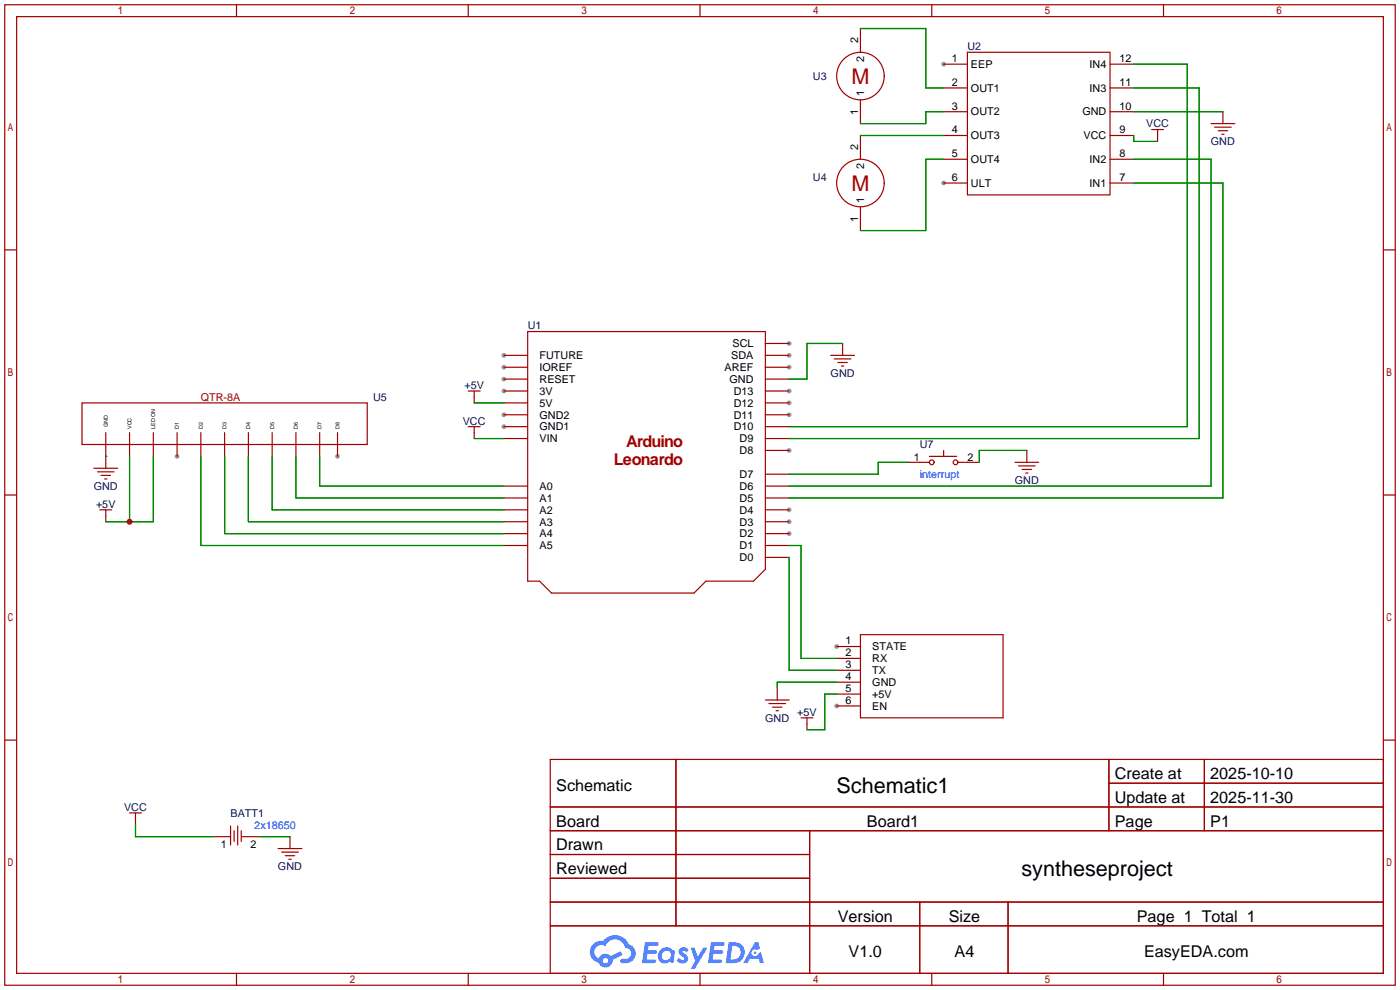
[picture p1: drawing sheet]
<svg xmlns="http://www.w3.org/2000/svg" width="299mm" height="212mm" viewBox="0 0 299 212" stroke-linecap="round" stroke-linejoin="round" font-family="sans-serif">
<g fill="#999">
<circle cx="168.7" cy="114" r=".51"/>
<circle cx="168.7" cy="111.5" r=".51"/>
<circle cx="168.7" cy="109" r=".51"/>
<circle cx="168.7" cy="96.3" r=".51"/>
<circle cx="168.7" cy="88.6" r=".51"/>
<circle cx="168.7" cy="86.1" r=".51"/>
<circle cx="168.7" cy="83.6" r=".51"/>
<circle cx="168.7" cy="78.5" r=".51"/>
<circle cx="107.7" cy="91.2" r=".51"/>
<circle cx="107.7" cy="88.6" r=".51"/>
<circle cx="107.7" cy="83.6" r=".51"/>
<circle cx="107.7" cy="81" r=".51"/>
<circle cx="168.7" cy="73.4" r=".51"/>
<circle cx="168.7" cy="75.9" r=".51"/>
<circle cx="107.7" cy="78.5" r=".51"/>
<circle cx="107.7" cy="75.9" r=".51"/>
<circle cx="201.7" cy="13.7" r=".51"/>
<circle cx="201.7" cy="39.1" r=".51"/>
<circle cx="178.8" cy="138.2" r=".51"/>
<circle cx="178.8" cy="150.9" r=".51"/>
<circle cx="37.8" cy="97.5" r=".51"/>
<circle cx="72.1" cy="97.5" r=".51"/>
</g>
<g fill="none" stroke="#a10000" stroke-width=".25">
<path d="M1 1h297.2v209.6h-297.2zM3.6 3.6h292.1v204.4h-292.1zM50.5 1v2.6M100.1 1v2.6M149.6 1v2.6M199.1 1v2.6M248.7 1v2.6M1 53.4h2.6M295.7 53.4h2.5M1 105.8h2.6M295.7 105.8h2.5M1 158.2h2.6"/>
<path d="M295.7 158.2h2.5M117.6 162.3h178.1v45.7h-178.1zM117.6 172.5h178.1M117.6 177.5h178.1M144.5 162.3v35.6M173 177.5v30.5M237 162.3v15.2M237 167.4h58.7M257.4 162.3v15.2M117.6 182.6h55.4M117.6 192.8h178.1M117.6 187.7h55.4"/>
<path d="M117.6 197.9h178.1M196.6 192.8v15.2M215.4 192.8v15.2M50.5 208v2.6M100.1 208v2.6M149.6 208v2.6M199.1 208v2.6M248.7 208v2.6"/>
</g>
<g fill="#5487ff">
<path d="M145.3 202.7a1.3 1.3 0 0 1 1.9 .3l-.4 .6a.54 .54 0 0 0-.9-.2l.1 .2a1.34 1.34 0 0 1 .9 1.8 1.47 1.47 0 0 1-2.3-.1l.5-.6 .8 .5a.31 .31 0 0 0 .4-.3 .31 .31 0 0 0-.3-.4 1.12 1.12 0 0 1-.7-1.8z"/>
<path d="M147.6 202.5h.9l.6 2 1.2-2h.9l-2.7 4.6h-.9l1-1.7z"/>
<path d="M137.8 201.4h1.7a1.31 1.31 0 0 1 1.2 .2 .4 .4 0 0 1-.3 .5l-1.8 .1-.1 .9h1.6a.4 .4 0 0 1 .4 .4 .4 .4 0 0 1-.5 .4h-1.6l-.2 1.2h1.4a.46 .46 0 0 1 .5 0 .46 .46 0 0 1 .1 .5l-.4 .2h-2.6z"/>
<path d="M151.9 201.4h1.7a1.32 1.32 0 0 1 1.2 .2 .39 .39 0 0 1-.3 .5l-1.8 .1-.1 .9h1.6a.4 .4 0 0 1 .4 .4 .4 .4 0 0 1-.4 .4h-1.7l-.2 1.2h1.4a.46 .46 0 0 1 .5 0 .46 .46 0 0 1 .1 .5l-.4 .2h-2.6z"/>
<path d="M161.3 201.4h.8l.3 1.3-.6 .4a.75 .75 0 0 0-1.1 .3 .75 .75 0 0 0 .5 1 .75 .75 0 0 0 .9-.7l.5-.2 .6 2.3h-.8l-.3-.9h-1.8l-.5 .9h-1z"/>
<path d="M155.7 201.4l-.6 4.4h1.5a2.27 2.27 0 0 0 2.6-2.2 2.27 2.27 0 0 0-2.7-2.2zM156.5 202.1a1.5 1.5 0 0 1 1.8 1.6 1.5 1.5 0 0 1-1.9 1.4h-.3z"/>
<path d="M141.2 203a1.6 1.6 0 0 0-.3 2.3 1.6 1.6 0 0 0 2.3 .2l.7 .3 .3-2.4-.1-.3-.5-.1a1.58 1.58 0 0 0-2.4 0zM141.8 203.5a.98 .98 0 0 1 1.6 .4 .98 .98 0 0 1-1.1 1.3 .94 .94 0 0 1-.9-.7 .94 .94 0 0 1 .4-1z"/>
<path d="M126.8 201.8a2.37 2.37 0 0 0 1.1 4 1.54 1.54 0 0 0 1.8 1 1.54 1.54 0 0 0 1.2-1.6l2.2-1.1-.5-.8-2 1a1.57 1.57 0 0 0-2.7 .5 1.5 1.5 0 0 1-.7-2.1 1.5 1.5 0 0 1 2.2-.5 2.23 2.23 0 0 1 2.3-1.4 2.23 2.23 0 0 1 2 1.8 1.16 1.16 0 0 1 1.2 1.1 1.16 1.16 0 0 1-1.1 1.2h-.7a.47 .47 0 0 0-.5 .4 .47 .47 0 0 0 .4 .5 2.17 2.17 0 0 0 2.5-.9 2.17 2.17 0 0 0-.3-2.7l-.8-.4a3.2 3.2 0 0 0-5.5-.7l-1.1 .1zM128.8 205.3a.6 .6 0 0 1 1.2 0 .6 .6 0 0 1-1.2 0z"/>
<circle cx="161.4" cy="203.6" r=".28"/>
</g>
<g fill="none" stroke="#a10000" stroke-width=".25">
<path d="M183.9 6.1v5.1M201.7 13.7h5.1M201.7 18.8h5.1M206.8 11.2h30.4v30.5h-30.4zM237.2 13.7h5.1M237.2 18.8h5.1M183.9 21.3v5.1M183.9 29v5M201.7 23.9h5.1M201.7 29h5.1M201.7 34h5.1M201.7 39.1h5.1"/>
<path d="M237.2 23.9h5.1M237.2 29h5.1M237.2 34h5.1M237.2 39.1h5.1M246.1 27.7h2.6M247.4 27.7v2.5M258.8 26.4h5.1M259.6 27.2h3.5M260.3 27.9h2.1M261.1 28.7h.5M261.4 23.9v2.5M183.9 44.2v5.1"/>
<path d="M107.7 78.5h5.1M107.7 75.9h5.1M112.8 70.9h50.8v50.8l-2.6 2.5h-10.1l-2.6 2.5h-30.4l-2.6-2.5h-2.5zM163.6 78.5h5.1M163.6 73.4h5.1M163.6 75.9h5.1M177.5 75.9h5.1M178.3 76.7h3.6M179.1 77.5h2M179.8 78.2h.5M180.1 73.4v2.5M17.5 86.1h61v8.9h-61z"/>
<path d="M22.6 92.5v7.6M27.7 92.5v5M32.8 92.5v5M37.8 92.5v5M42.9 92.5v5M48 92.5v5M53.1 92.5v5M58.2 92.5v5M63.2 92.5v5M68.3 92.5v5M72.1 92.5v5M100.1 91.2h2.5"/>
<path d="M100.1 83.6h2.5M101.3 83.6v2.5M101.3 91.2v2.5M107.7 93.7h5.1M107.7 91.2h5.1M107.7 88.6h5.1M107.7 86.1h5.1M107.7 83.6h5.1M107.7 81h5.1M163.6 96.3h5.1M163.6 93.7h5.1M163.6 91.2h5.1"/>
<path d="M163.6 88.6h5.1M163.6 86.1h5.1M163.6 83.6h5.1M163.6 81h5.1M194.1 98.8h4.5M198.6 97.5h5.9M201.7 96.3v1.2M204.7 98.8h4.6M216.9 98.8h5.1M217.7 99.6h3.5M219.5 96.3v2.5M20.1 100.1h5"/>
<path d="M20.8 100.8h3.6M21.3 109h2.6M21.6 101.6h2M22.4 102.4h.5M22.6 109v2.5M107.7 116.6h5.1M107.7 114h5.1M107.7 111.5h5.1M107.7 109h5.1M107.7 106.4h5.1M107.7 103.9h5.1M163.6 119.1h5.1"/>
<path d="M163.6 116.6h5.1M163.6 114h5.1M163.6 111.5h5.1M163.6 109h5.1M163.6 106.4h5.1M163.6 103.9h5.1M163.6 101.3h5.1M218.4 100.3h2.1M219.2 101.1h.5M178.8 138.2h5.1M183.9 135.6h30.5v17.8h-30.5zM163.6 149.6h5.1"/>
<path d="M164.3 150.4h3.6M165.1 151.1h2M165.9 151.9h.5M166.1 147.1v2.5M171.2 153.4h2.5M172.5 153.4v2.6M178.8 140.7h5.1M178.8 143.3h5.1M178.8 145.8h5.1M178.8 148.3h5.1M178.8 150.9h5.1M27.7 173.7h2.5"/>
<path d="M29 173.7v2.6M45.5 178.8h3.8M49.3 176.5v4.1M50 177.5v2.3M50.8 176.5v4.1M51.6 177.5v2.3M51.8 178.8h3.8M62 178.8v2.6M59.4 181.4h5.1M60.2 182.1h3.6M61 182.9h2M61.7 183.6h.5"/>
<circle cx="183.9" cy="16.3" r="5.1"/>
<circle cx="183.9" cy="39.1" r="5.1"/>
<circle cx="199.1" cy="98.8" r=".51"/>
<circle cx="204.2" cy="98.8" r=".51"/>
</g>
<g fill="none" stroke="#008700" stroke-width=".25">
<path d="M183.9 6.1h14v12.7h3.8M242.3 18.8h14v74.9h-87.6M242.3 13.7h11.4v77.5h-85M183.9 29h17.8M201.7 34h-3.8v15.3h-14M201.7 23.9h-3.8v2.5h-14M242.3 39.1h19.1v67.3h-92.7M242.3 34h16.5v69.9h-90.1M242.3 23.9h19.1M242.3 29v1.2h5.1M180.1 73.4h-7.6v7.6h-3.8M22.6 97.5h.1"/>
<path d="M27.7 97.5v14M32.8 97.5v14h-10.2M42.9 97.5v19.1h64.8M48 97.5v16.5h59.7M53.1 97.5v14h54.6M58.2 97.5v11.5h49.5M63.2 97.5v8.9h44.5M68.3 97.5v6.4h39.4M101.3 93.7h6.4M101.3 86.1h6.4M194.1 98.8h-6.4v2.5h-19M219.5 96.3h-10.2v2.5"/>
<path d="M168.7 119.1v24.2h10.1M168.7 116.6h2.5v24.1h7.6M178.8 145.8h-12.7v1.3M178.8 148.3h-2.5v7.7h-3.8M29 176.3v2.5h16.5M55.6 178.8h6.4"/>
</g>
<circle cx="27.7" cy="111.5" r=".63" fill="#c00"/>
<g font-size="4.6" fill="#a00000">
<text x="182" y="17.9">M</text>
<text x="182" y="40.7">M</text>
</g>
<g font-size="4.6">
<text x="178.8" y="169.4">Schematic1</text>
<text x="218.3" y="187.2">syntheseproject</text>
</g>
<g font-size="3.5" fill="#a00000">
<text x="133.9" y="95.6">Arduino</text>
<text x="131.2" y="99.4">Leonardo</text>
</g>
<g font-size="3.5">
<text x="238.3" y="166.5">Create at</text>
<text x="258.7" y="166.5">2025-10-10</text>
<text x="118.9" y="169.1">Schematic</text>
<text x="238.3" y="171.6">Update at</text>
<text x="258.7" y="171.6">2025-11-30</text>
<text x="118.9" y="176.7">Board</text>
<text x="185.3" y="176.7">Board1</text>
<text x="238.3" y="176.7">Page</text>
<text x="258.7" y="176.7">P1</text>
<text x="118.9" y="181.8">Drawn</text>
<text x="118.9" y="186.8">Reviewed</text>
<text x="179.1" y="197">Version</text>
<text x="202.8" y="197">Size</text>
<text x="243" y="197">Page 1 Total 1</text>
<text x="181.4" y="204.6">V1.0</text>
<text x="204" y="204.6">A4</text>
<text x="244.5" y="204.6">EasyEDA.com</text>
</g>
<g font-size="2.3">
<text x="183.4" y="9.1" transform="rotate(-90 183.4 9.1)">2</text>
<text x="184.7" y="13.2" transform="rotate(-90 184.7 13.2)">2</text>
<text x="203.4" y="13.3">1</text>
<text x="207.5" y="14.5">EEP</text>
<text x="232.9" y="14.5">IN4</text>
<text x="239.3" y="13.3">12</text>
<text x="184.7" y="20.6" transform="rotate(-90 184.7 20.6)">1</text>
<text x="203.4" y="18.3">2</text>
<text x="203.4" y="23.4">3</text>
<text x="207.5" y="19.6">OUT1</text>
<text x="232.9" y="19.6">IN3</text>
<text x="239.3" y="23.4">10</text>
<text x="239.3" y="18.3">11</text>
<text x="183.4" y="24.7" transform="rotate(-90 183.4 24.7)">1</text>
<text x="203.4" y="28.5">4</text>
<text x="207.5" y="24.7">OUT2</text>
<text x="207.5" y="29.8">OUT3</text>
<text x="231.3" y="24.7">GND</text>
<text x="231.6" y="29.8">VCC</text>
<text x="239.3" y="28.5">9</text>
<text x="183.4" y="32" transform="rotate(-90 183.4 32)">2</text>
<text x="203.4" y="33.6">5</text>
<text x="207.5" y="34.8">OUT4</text>
<text x="232.9" y="34.8">IN2</text>
<text x="239.3" y="33.6">8</text>
<text x="184.7" y="36.1" transform="rotate(-90 184.7 36.1)">2</text>
<text x="203.4" y="38.7">6</text>
<text x="207.5" y="39.9">ULT</text>
<text x="232.9" y="39.9">IN1</text>
<text x="239.3" y="38.7">7</text>
<text x="183.4" y="47.5" transform="rotate(-90 183.4 47.5)">1</text>
<text x="184.7" y="43.4" transform="rotate(-90 184.7 43.4)">1</text>
<text x="115.3" y="76.8">FUTURE</text>
<text x="156.3" y="76.8">SDA</text>
<text x="156.5" y="74.2">SCL</text>
<text x="115.3" y="81.8">RESET</text>
<text x="115.3" y="79.3">IOREF</text>
<text x="154.9" y="79.3">AREF</text>
<text x="155.9" y="81.8">GND</text>
<text x="115.3" y="89.5">GND2</text>
<text x="115.3" y="86.9">5V</text>
<text x="115.3" y="84.4">3V</text>
<text x="156.8" y="89.5">D11</text>
<text x="156.8" y="86.9">D12</text>
<text x="156.8" y="84.4">D13</text>
<text x="115.3" y="94.5">VIN</text>
<text x="115.3" y="92">GND1</text>
<text x="156.8" y="92">D10</text>
<text x="158.1" y="94.5">D9</text>
<text x="158.1" y="97.1">D8</text>
<text x="195.3" y="98.6">1</text>
<text x="206.8" y="98.6">2</text>
<text x="115.3" y="107.2">A1</text>
<text x="115.3" y="104.7">A0</text>
<text x="158.1" y="107.2">D5</text>
<text x="158.1" y="104.7">D6</text>
<text x="158.1" y="102.2">D7</text>
<text x="115.3" y="112.3">A3</text>
<text x="115.3" y="109.8">A2</text>
<text x="158.1" y="112.3">D3</text>
<text x="158.1" y="109.8">D4</text>
<text x="115.3" y="117.4">A5</text>
<text x="115.3" y="114.9">A4</text>
<text x="158.1" y="119.9">D0</text>
<text x="158.1" y="117.4">D1</text>
<text x="158.1" y="114.9">D2</text>
<text x="180.7" y="137.7">1</text>
<text x="180.7" y="140.3">2</text>
<text x="180.7" y="142.8">3</text>
<text x="186.4" y="139">STATE</text>
<text x="186.4" y="141.5">RX</text>
<text x="180.7" y="145.3">4</text>
<text x="180.7" y="147.9">5</text>
<text x="186.4" y="144.1">TX</text>
<text x="186.4" y="146.6">GND</text>
<text x="186.4" y="149.1">+5V</text>
<text x="180.7" y="150.4">6</text>
<text x="186.4" y="151.7">EN</text>
<text x="47.2" y="181.1">1</text>
<text x="53.6" y="181.1">2</text>
</g>
<g font-size="2.3" fill="#000080">
<text x="206.8" y="10.7">U2</text>
<text x="173.7" y="17.1">U3</text>
<text x="245" y="27.2">VCC</text>
<text x="258.8" y="31">GND</text>
<text x="173.7" y="38.7">U4</text>
<text x="112.8" y="70.4">U1</text>
<text x="99.3" y="83.1">+5V</text>
<text x="177.5" y="80.6">GND</text>
<text x="79.8" y="85.6">U5</text>
<text x="98.9" y="90.7">VCC</text>
<text x="196.6" y="95.8">U7</text>
<text x="20" y="104.7">GND</text>
<text x="216.9" y="103.4">GND</text>
<text x="20.5" y="108.5">+5V</text>
<text x="163.6" y="154.2">GND</text>
<text x="170.4" y="153">+5V</text>
<text x="26.5" y="173.3">VCC</text>
<text x="49.3" y="174.5">BATT1</text>
<text x="59.4" y="186">GND</text>
</g>
<text font-size="2.3" fill="#a00000" x="42.9" y="85.6">QTR-8A</text>
<g font-size="2.3" fill="#00f">
<text x="196.6" y="102.2">interrupt</text>
<text x="54.4" y="177.1">2x18650</text>
</g>
<g font-size="1.2">
<text x="23" y="91.2" transform="rotate(-90 23 91.2)">GND</text>
<text x="28.1" y="91.7" transform="rotate(-90 28.1 91.7)">VCC</text>
<text x="33.2" y="91.7" transform="rotate(-90 33.2 91.7)">LED ON</text>
<text x="38.3" y="91.7" transform="rotate(-90 38.3 91.7)">D1</text>
<text x="43.3" y="91.7" transform="rotate(-90 43.3 91.7)">D2</text>
<text x="48.4" y="91.7" transform="rotate(-90 48.4 91.7)">D3</text>
<text x="53.5" y="91.7" transform="rotate(-90 53.5 91.7)">D4</text>
<text x="58.6" y="91.7" transform="rotate(-90 58.6 91.7)">D5</text>
<text x="63.7" y="91.7" transform="rotate(-90 63.7 91.7)">D6</text>
<text x="68.7" y="91.7" transform="rotate(-90 68.7 91.7)">D7</text>
<text x="72.5" y="91.7" transform="rotate(-90 72.5 91.7)">D8</text>
</g>
</svg>
